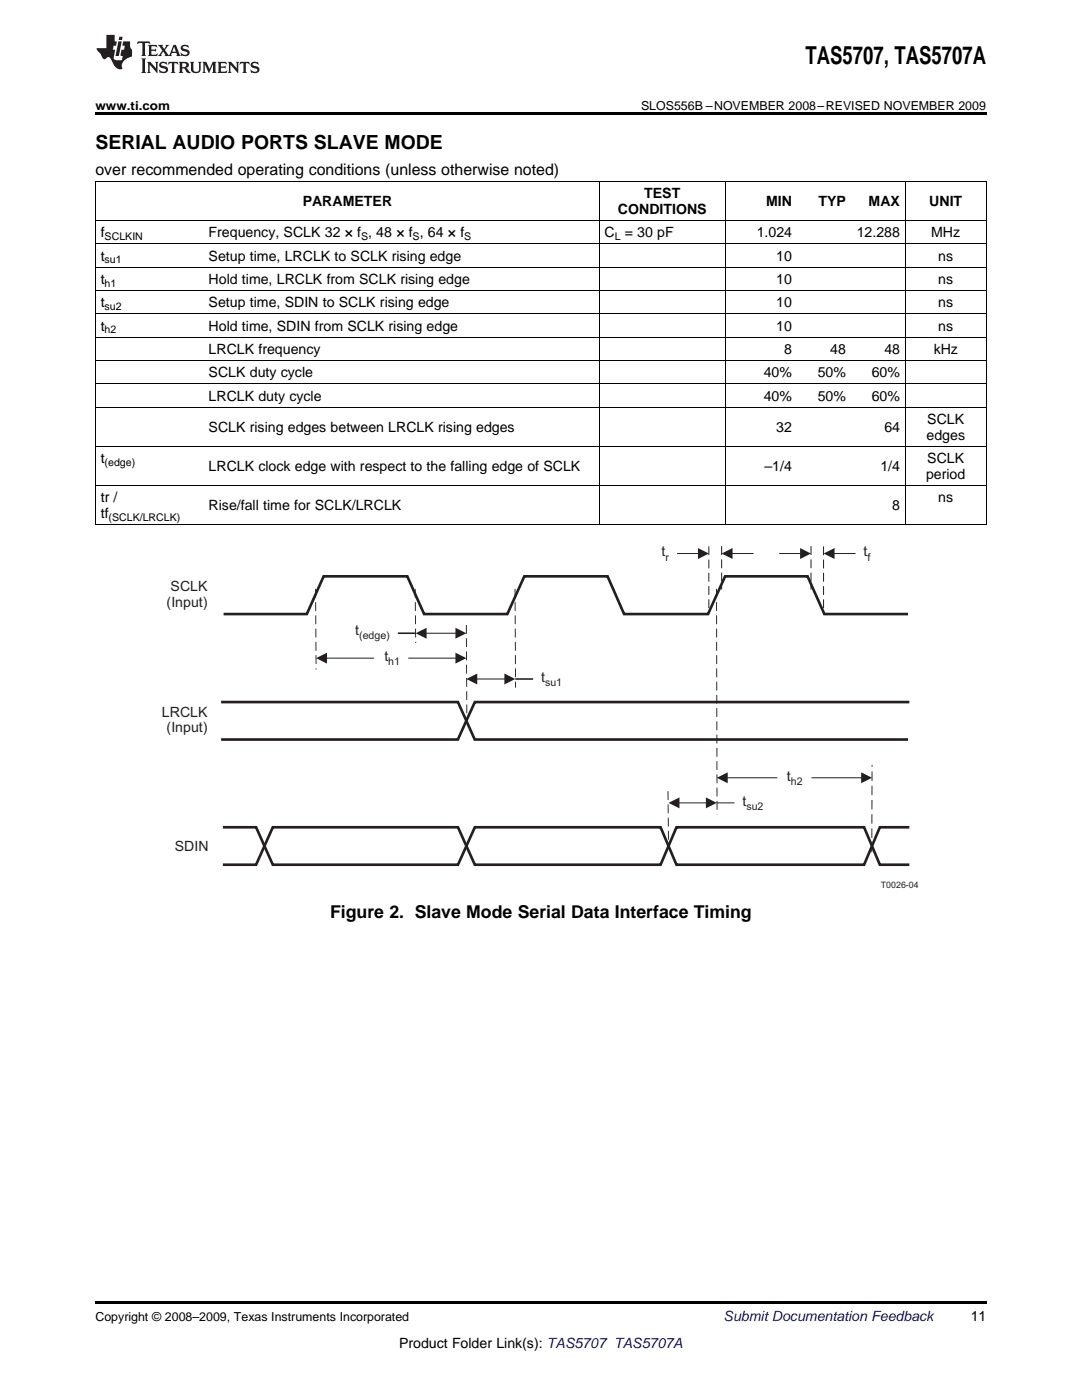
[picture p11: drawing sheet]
<svg xmlns="http://www.w3.org/2000/svg" width="216mm" height="279mm" viewBox="0 0 216 279" stroke-linecap="round" stroke-linejoin="round" font-family="sans-serif">
<g fill="#231f20">
<path d="M27.5 8.3l-.1 .5 .4-.2h.6v.1v2.1l-.2 .4h1l-.3-.4v-2.1l.1-.1h.5l.5 .2-.2-.5zM29.5 9l.2 .3v1.5l-.2 .4h1.8l.2-.6a1.04 1.04 0 0 1-1.3 .2v-.7h.6l.3 .2v-.6l-.3 .2h-.6v-.6l.8-.1 .4 .3-.2-.5zM31.5 9l.9 1.1-.9 1.1h.8l-.2-.2 .5-.7 .4 .7-.2 .2h1.5l-.1-.2 .1-.4h.9l.1 .4-.2 .2h1l-.3-.3-.7-1.9h-.5l-.9 2-.8-1 .9-1h-.8l.1 .3-.3 .5-.4-.6 .2-.2zM34.7 9.3l.4 1h-.7zM36.3 9.1a.63 .63 0 0 0-.2 .7 .63 .63 0 0 0 .6 .4l.6 .2 .1 .2a.75 .75 0 0 1-.7 .4 .75 .75 0 0 1-.6-.5l.1 .7 .1-.1a1.11 1.11 0 0 0 1.5-.6 1.13 1.13 0 0 0-1.2-.8l-.1-.4a1.04 1.04 0 0 1 1.2 .2l-.2-.5-.1 .1-.5-.2zM28.2 11.7l.2 .3v2.2l-.2 .4h1l-.3-.4v-2.2l.3-.3zM29.3 12.3l.3 .4v1.5l-.3 .4h.8l-.2-.4v-1.3l1.5 1.7v-1.9l.2-.4h-.7l.2 .4v.9l-1.1-1.3zM32 12.5a.62 .62 0 0 0-.2 .7 .62 .62 0 0 0 .6 .4l.6 .1 .1 .3a.76 .76 0 0 1-.7 .3 .76 .76 0 0 1-.6-.4l.1 .7 .1-.1a1.11 1.11 0 0 0 1.5-.6 1.13 1.13 0 0 0-1.2-.8l-.1-.4a1.04 1.04 0 0 1 1.2 .2l-.2-.6-.1 .1-.5-.1zM33.7 12.3l-.2 .7a.61 .61 0 0 1 .8-.4v1.6l-.2 .4h.9l-.2-.4v-1.6a.63 .63 0 0 1 .8 .4l-.2-.7zM35.6 12.3l.3 .4v1.5l-.3 .4h1l-.2-.2v-.8l.5 .2a.76 .76 0 0 0 1.2 .7l-1-1a.58 .58 0 0 0 .6-.5 .58 .58 0 0 0-.5-.6zM36.4 12.7l.1-.1a.45 .45 0 0 1 .5 .1 .45 .45 0 0 1 .1 .5l-.7 .2zM37.9 12.3l.2 .2a2.17 2.17 0 0 0 .3 1.9 .99 .99 0 0 0 1.6-.6v-1.1l.2-.4h-.7l.2 .2a1.92 1.92 0 0 1-.2 1.8 .6 .6 0 0 1-.9-.5v-1.1l.2-.4zM40.4 12.3l.2 .4v1.5l-.2 .4h.7l-.2-.4v-1.4l.8 1.8 .8-1.8v1.4l-.2 .4h.9l-.2-.4v-1.5l.2-.4h-.8l-.6 1.5-.6-1.5zM43.4 12.3l.2 .4v1.5l-.2 .4h1.8l.2-.6a1.04 1.04 0 0 1-1.3 .2v-.7h.5l.4 .2v-.6l-.4 .2h-.5v-.7h.8l.3 .3-.1-.6zM45.5 12.3l.2 .4v1.5l-.2 .4h.7l-.2-.4v-1.3l1.5 1.7v-1.9l.2-.4h-.7l.2 .4v.9l-1.1-1.3zM47.9 12.3l-.1 .7a.61 .61 0 0 1 .8-.4v1.6l-.3 .4h1l-.3-.4 .1-1.6a.63 .63 0 0 1 .7 .4l-.1-.7zM50.2 12.5a.62 .62 0 0 0-.2 .7 .62 .62 0 0 0 .6 .4l.6 .1 .2 .3a.76 .76 0 0 1-.8 .3 .76 .76 0 0 1-.6-.4l.1 .7 .2-.1a1.11 1.11 0 0 0 1.5-.6 1.13 1.13 0 0 0-1.3-.8l-.1-.4a1.04 1.04 0 0 1 1.2 .2l-.1-.6-.2 .1-.5-.1z"/>
<path d="M21.2 7v2.6h-1.9l.1 .4 .7 .9a.91 .91 0 0 0 1 .9 .56 .56 0 0 1 .5-.4 .56 .56 0 0 1 .5 .3l.4 .8a1.53 1.53 0 0 0 1.9 1.2 1.54 1.54 0 0 1 1-2.1l.9-.3v-1.4a1.52 1.52 0 0 1-.3-1.6h-1.4l-.2 .8h.5l-.2 .8h-.4l-.2 1v.2l.4 .1-.2 .8a1.93 1.93 0 0 1-1.6-.2l.3-1.9h-.5l.2-.8h.4l.2-.8h-.4v-1.3zM23.6 8.3l-.6 2.9h.7l.6-2.9zM23.8 7.3l-.1 .7h.6l.2-.7z"/>
</g>
<path d="M145.1 155.2h26.8" fill="none" stroke="#231f20" stroke-width=".2"/>
<g fill="#231f20">
<path d="M171.8 154.1l2.2 1.1-2.2 1.1z"/>
<path d="M143 155.2l2.2-1.1v2.2z"/>
</g>
<path d="M44.6 122.5h16.6l3.4-7.5h16.7l3.3 7.5h16.6l3.4-7.5h16.6l3.3 7.5h16.8l3.4-7.5h16.4l3.4 7.5h16.7M44.1 140.1h47.3l3.3 7.5h86.5M181.5 140.1h-86.8l-3.3 7.5h-47.3M44.5 165.1h6.6l3.3 7.5h37l3.3-7.5h37.1l3.2 7.5h37.4l3.2-7.5h5.9M44.5 172.6h6.6l3.3-7.5h37l3.3 7.5h37.1l3.2-7.5h37.4l3.2 7.5h5.9" fill="none" stroke="#231f20" stroke-width=".53"/>
<path d="M174 170.1v-17.4" fill="none" stroke="#231f20" stroke-width=".2" stroke-dasharray="1.8 .9" stroke-linecap="butt"/>
<path d="M63 117.5l.1 16.1M82.8 117.5l.1 10.8M102.8 117.5l.1 19.7M143 117.5l.1 45M93.1 124.7l.1 19.2M133.3 157.9l.1 10.9" fill="none" stroke="#231f20" stroke-width=".2" stroke-dasharray="1.7 .8" stroke-linecap="butt"/>
<path d="M65.1 131.3h25.9" fill="none" stroke="#231f20" stroke-width=".2"/>
<g fill="#231f20">
<path d="M90.9 130.3l2.2 1-2.2 1.1z"/>
<path d="M63.1 131.3l2.2-1v2.1z"/>
</g>
<path d="M74.8 129.9h6.5v2.9h-6.5z" fill-rule="evenodd" fill="#fff"/>
<path d="M74.8 129.9h6.5v2.9h-6.5z" fill="none" stroke="#fff" stroke-width=".31"/>
<path d="M155.2 153.8h6.6v2.8h-6.6z" fill-rule="evenodd" fill="#fff"/>
<path d="M155.2 153.8h6.6v2.8h-6.6z" fill="none" stroke="#fff" stroke-width=".31"/>
<path d="M79.4 126.4h3.5M95.1 135.5h5.7M102.8 135.5h3.6M143 160.2h3.6" fill="none" stroke="#231f20" stroke-width=".2"/>
<g fill="#231f20">
<path d="M100.6 134.4l2.2 1.1-2.2 1.1z"/>
<path d="M93.1 135.5l2.1-1.1v2.2z"/>
</g>
<path d="M85 126.4h6" fill="none" stroke="#231f20" stroke-width=".2"/>
<g fill="#231f20">
<path d="M90.9 125.3l2.2 1.1-2.2 1.1z"/>
<path d="M82.9 126.4l2.2-1.1v2.2z"/>
</g>
<path d="M135.5 160.2h5.5" fill="none" stroke="#231f20" stroke-width=".2"/>
<g fill="#231f20">
<path d="M140.9 159.1l2.1 1.1-2.1 1.1z"/>
<path d="M133.4 160.2l2.2-1.1v2.2z"/>
</g>
<path d="M141.4 109v13.5M144 109v8.7M161.8 109v8.7M164.3 109v13.5" fill="none" stroke="#231f20" stroke-width=".2" stroke-dasharray="1.8 .9" stroke-linecap="butt"/>
<path d="M135.1 110.5h4.3" fill="none" stroke="#231f20" stroke-width=".2"/>
<path d="M139.3 109.4l2.2 1.1-2.2 1.1z" fill="#231f20"/>
<path d="M155.5 110.5h4.3" fill="none" stroke="#231f20" stroke-width=".2"/>
<path d="M159.7 109.4l2.1 1.1-2.1 1.1z" fill="#231f20"/>
<path d="M146.1 110.5h4.2" fill="none" stroke="#231f20" stroke-width=".2"/>
<path d="M144 110.5l2.2-1.1v2.2z" fill="#231f20"/>
<path d="M166.4 110.5h4.3" fill="none" stroke="#231f20" stroke-width=".2"/>
<path d="M164.3 110.5l2.2-1.1v2.2z" fill="#231f20"/>
<path d="M19 22.5h177.8v.5h-177.8zM19 259.7h177.8v.5h-177.8z" fill="#000"/>
<g fill="none" stroke="#000" stroke-width=".2">
<path d="M19 36.2h177.8M19.1 36.1v68.6M119.5 36.1v68.6M144.7 36.1v68.6M180.6 36.1v68.6M196.8 36.1v68.6M19 58h177.8M19 53.3h177.8M19 48.7h177.8M19 44h177.8M19 76.6h177.8M19 71.9h177.8"/>
<path d="M19 67.3h177.8M19 62.6h177.8M19 96.9h177.8M19 89.1h177.8M19 81.3h177.8M19 104.8h177.8"/>
</g>
<text font-size="4.9" x="160.7" y="12.8">TAS5707, TAS5707A</text>
<text font-size="3.9" x="19" y="29.7">SERIAL AUDIO PORTS SLAVE MODE</text>
<text font-size="3.5" x="65.9" y="183.2">Figure 2. Slave Mode Serial Data Interface Timing</text>
<text font-size="3.2" x="19" y="34.9">over recommended operating conditions (unless otherwise noted)</text>
<g font-size="2.8">
<text x="60.4" y="41.1">PARAMETER</text>
<text x="128.6" y="39.5">TEST</text>
<text x="152.9" y="41.1">MIN</text>
<text x="163.3" y="41.1">TYP</text>
<text x="173.3" y="41.1">MAX</text>
<text x="185.4" y="41.1">UNIT</text>
<text x="20.1" y="47.3">f</text>
<text x="41.6" y="47.3">Frequency, SCLK 32 × f , 48 × f , 64 × f</text>
<text x="120.6" y="47.3">C</text>
<text x="123.3" y="42.7">CONDITIONS</text>
<text x="124.7" y="47.3">= 30 pF</text>
<text x="151" y="47.3">1.024</text>
<text x="171" y="47.3">12.288</text>
<text x="185.8" y="47.3">MHz</text>
<text x="20.1" y="52">t</text>
<text x="41.6" y="52">Setup time, LRCLK to SCLK rising edge</text>
<text x="154.9" y="52">10</text>
<text x="187.2" y="52">ns</text>
<text x="20.1" y="56.7">t</text>
<text x="41.6" y="56.7">Hold time, LRCLK from SCLK rising edge</text>
<text x="154.9" y="56.7">10</text>
<text x="187.2" y="56.7">ns</text>
<text x="20.1" y="61.3">t</text>
<text x="20.1" y="66">t</text>
<text x="41.6" y="61.3">Setup time, SDIN to SCLK rising edge</text>
<text x="41.6" y="66">Hold time, SDIN from SCLK rising edge</text>
<text x="154.9" y="61.3">10</text>
<text x="154.9" y="66">10</text>
<text x="187.2" y="61.3">ns</text>
<text x="187.2" y="66">ns</text>
<text x="41.6" y="70.6">LRCLK frequency</text>
<text x="156.5" y="70.6">8</text>
<text x="165.7" y="70.6">48</text>
<text x="176.5" y="70.6">48</text>
<text x="186.3" y="70.6">kHz</text>
<text x="41.6" y="75.3">SCLK duty cycle</text>
<text x="152.4" y="75.3">40%</text>
<text x="163.2" y="75.3">50%</text>
<text x="174" y="75.3">60%</text>
<text x="41.6" y="79.9">LRCLK duty cycle</text>
<text x="152.4" y="79.9">40%</text>
<text x="163.2" y="79.9">50%</text>
<text x="174" y="79.9">60%</text>
<text x="41.6" y="86.2">SCLK rising edges between LRCLK rising edges</text>
<text x="154.9" y="86.2">32</text>
<text x="176.5" y="86.2">64</text>
<text x="184.9" y="87.8">edges</text>
<text x="185" y="84.6">SCLK</text>
<text x="20.1" y="92.4">t</text>
<text x="41.6" y="94">LRCLK clock edge with respect to the falling edge of SCLK</text>
<text x="152.5" y="94">–1/4</text>
<text x="175.7" y="94">1/4</text>
<text x="184.8" y="95.6">period</text>
<text x="185" y="92.4">SCLK</text>
<text x="20.1" y="100.3">tr /</text>
<text x="41.6" y="101.8">Rise/fall time for SCLK/LRCLK</text>
<text x="178" y="101.8">8</text>
<text x="187.2" y="100.3">ns</text>
<text x="20.1" y="103.4">tf</text>
<text x="193.7" y="263.6">11</text>
<text x="79.6" y="269">Product Folder Link(s): TAS5707 TAS5707A</text>
</g>
<g font-size="2.8" fill="#231f20">
<text x="132" y="111">t</text>
<text x="172.3" y="111">t</text>
<text x="34" y="117.9">SCLK</text>
<text x="33.3" y="121.1">(Input)</text>
<text x="70.9" y="126.7">t</text>
<text x="76.7" y="131.9">t</text>
<text x="108" y="136.1">t</text>
<text x="32.3" y="143">LRCLK</text>
<text x="33.3" y="146.2">(Input)</text>
<text x="157" y="155.8">t</text>
<text x="148.2" y="160.8">t</text>
<text x="34.9" y="169.8">SDIN</text>
</g>
<text font-size="2.8" fill="#0000c8" x="144.4" y="263.6">Submit Documentation Feedback</text>
<g font-size="2.5">
<text x="19" y="21.9">www.ti.com</text>
<text x="127.9" y="21.9">SLOS556B –NOVEMBER 2008–REVISED NOVEMBER 2009</text>
<text x="19" y="263.6">Copyright © 2008–2009, Texas Instruments Incorporated</text>
</g>
<g font-size="2.1">
<text x="20.9" y="47.9">SCLKIN</text>
<text x="72" y="47.9">S</text>
<text x="82.3" y="47.9">S</text>
<text x="92.6" y="47.9">S</text>
<text x="122.7" y="47.9">L</text>
<text x="20.9" y="52.6">su1</text>
<text x="20.9" y="57.2">h1</text>
<text x="20.9" y="61.9">su2</text>
<text x="20.9" y="66.5">h2</text>
<text x="20.9" y="93">(edge)</text>
<text x="21.7" y="104">(SCLK/LRCLK)</text>
</g>
<g font-size="2.1" fill="#231f20">
<text x="132.8" y="111.9">r</text>
<text x="173.1" y="111.9">f</text>
<text x="71.7" y="127.6">(edge)</text>
<text x="77.5" y="132.8">h1</text>
<text x="108.8" y="136.9">su1</text>
<text x="148.9" y="161.6">su2</text>
<text x="157.8" y="156.6">h2</text>
</g>
<text font-size="1.8" fill="#231f20" x="175.8" y="177.1">T0026-04</text>
</svg>
